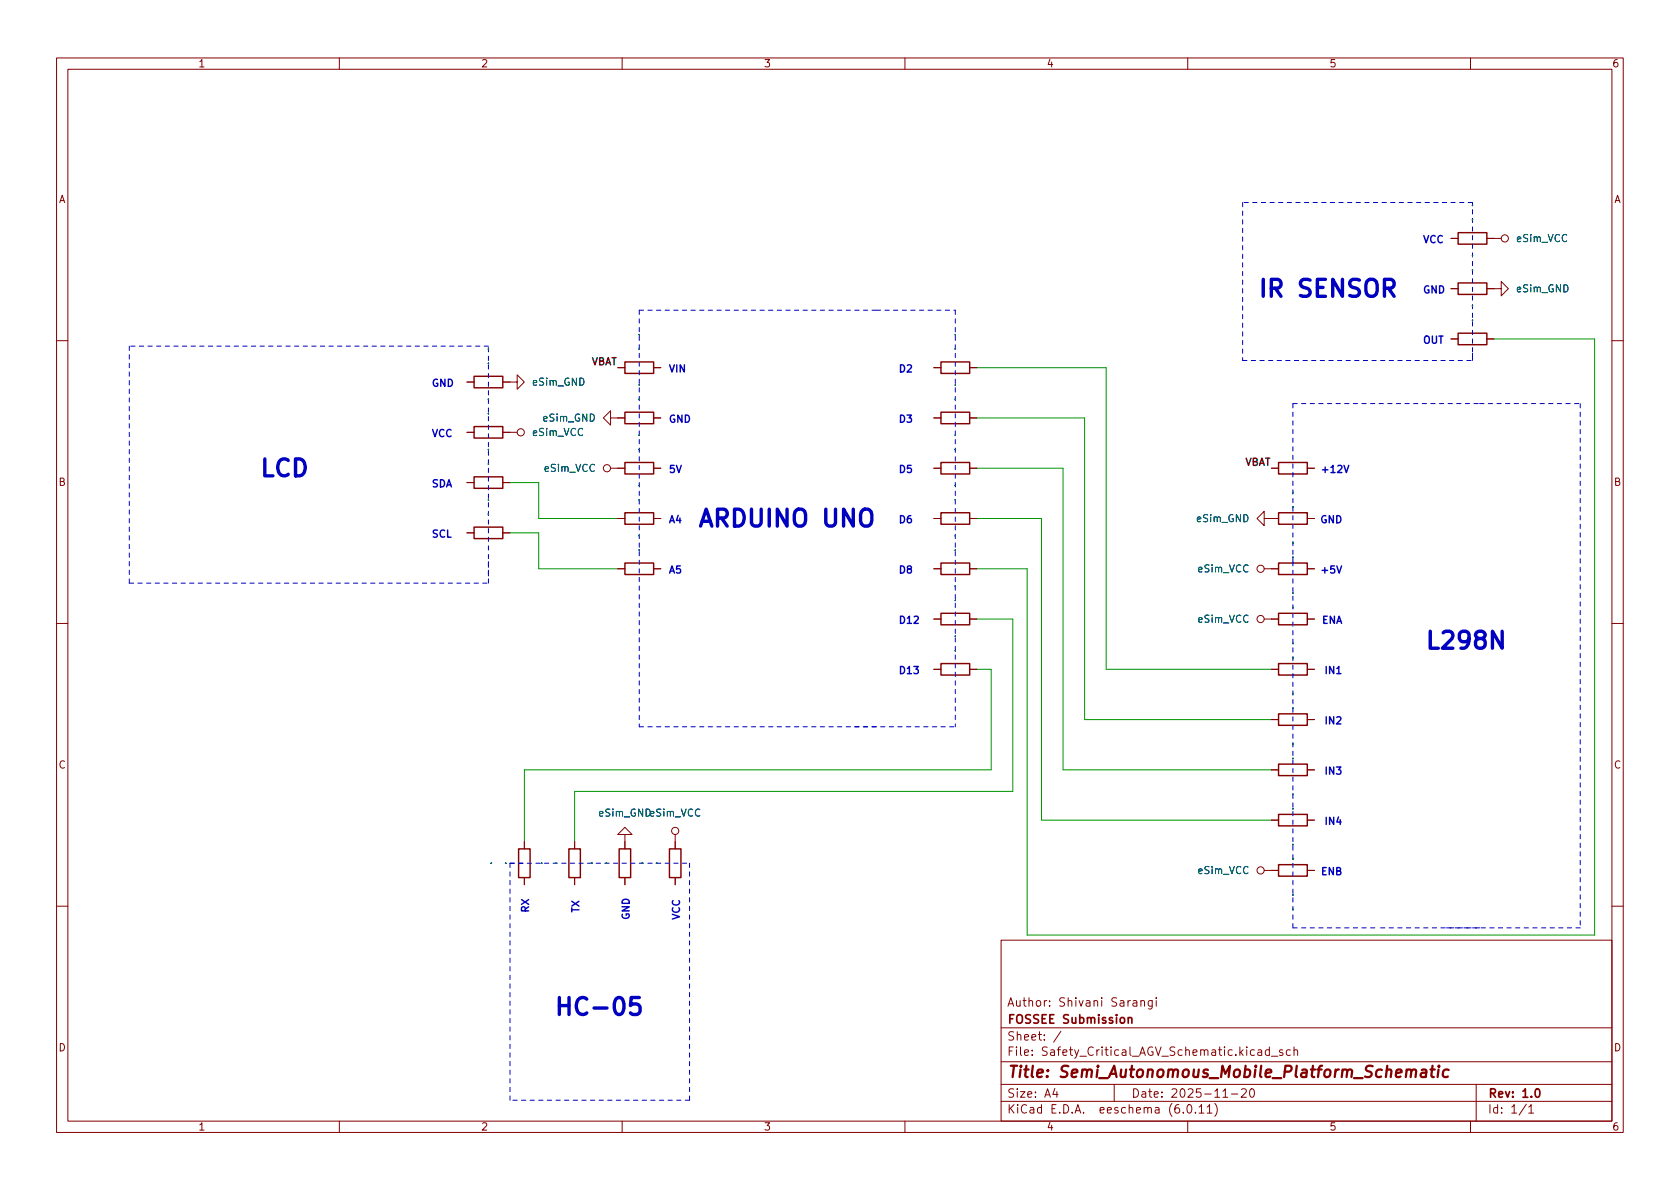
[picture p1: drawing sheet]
<svg xmlns="http://www.w3.org/2000/svg" width="297mm" height="210mm" viewBox="0 0 297 210" stroke-linecap="round" stroke-linejoin="round" font-family="sans-serif">
<g fill="none" stroke="#840000" stroke-width=".18">
<path d="M10 10.2h277v190.1h-277zM12 12.2h273v186.1h-273zM60 10.2v2M110 10.2v2M160 10.2v2M210 10.2v2M260 10.2v2M256.5 59.9h1.3M256.5 51h1.3M256.5 42.2h1.3M262.9 51h2.5v-1.2l1.3 1.2-1.3 1.3v-1.3M262.9 59.9h1.3"/>
<path d="M262.9 42.2h2.5M10 60.2h2M82.5 76.4h1.3M82.5 67.6h1.3M88.9 67.6h2.5v-1.3l1.3 1.3-1.3 1.2v-1.2M88.9 76.4h2.5M107.9 73.9v-1.3l-1.2 1.3 1.2 1.3v-1.3h2.6M109.2 65h1.3M115.6 73.9h1.2M115.6 65h1.2M165.1 73.9h1.3M165.1 65h1.3"/>
<path d="M171.4 73.9h1.3M171.4 65h1.3M285 60.2h2M82.5 94.2h1.3M82.5 85.3h1.3M88.9 94.2h1.3M88.9 85.3h1.3M107.9 82.8h2.6M109.2 91.7h1.3M115.6 91.7h1.2M115.6 82.8h1.2M165.1 91.7h1.3"/>
<path d="M165.1 82.8h1.3M171.4 91.7h1.3M171.4 82.8h1.3M223.5 91.7v-1.3l-1.3 1.3 1.3 1.3v-1.3h2.6M224.8 82.8h1.3M231.1 91.7h1.3M231.1 82.8h1.3M10 110.2h2M109.2 100.6h1.3M115.6 100.6h1.2M165.1 100.6h1.3M165.1 109.5h1.3"/>
<path d="M165.1 118.4h1.3M171.4 100.6h1.3M171.4 109.5h1.3M171.4 118.4h1.3M223.5 100.6h2.6M223.5 109.5h2.6M224.8 118.4h1.3M231.1 100.6h1.3M231.1 109.5h1.3M231.1 118.4h1.3M285 110.2h2M224.8 127.2h1.3"/>
<path d="M224.8 136.1h1.3M231.1 127.2h1.3M231.1 136.1h1.3M92.7 148.8v1.3M92.7 155.2v1.3M101.6 148.8v1.3M101.6 155.2v1.3M110.5 147.6h1.3l-1.3-1.3-1.3 1.3h1.3v2.5M110.5 155.2v1.3M119.4 147.6v2.5M119.4 155.2v1.3M223.5 153.9h2.6"/>
<path d="M224.8 145h1.3M231.1 153.9h1.3M231.1 145h1.3M10 160.2h2M177 166.3h108v32h-108zM185.6 177.8v.1M185.6 177v.1M194.8 176.4v.2M194.8 176.9v1M204.4 176.4v.2M204.4 176.9v1M285 160.2h2"/>
<path d="M60 198.3v2M110 198.3v2M160 198.3v2M177 194.8h108M177 191.8h108M177 187.8h108M177 181.8h108M182.5 186.5v.1M182.5 185.7v.1M184.6 183.8v.1M184.6 183v.1M187.6 182.4l-1.3 1.9"/>
<path d="M197 191.8v3M204.3 195.9h.6v.9M204.9 196.2l-.5 .1a.29 .29 0 0 0-.2 .2 .29 .29 0 0 0 .2 .3h.5M210 198.3v2M214.8 195.1a1.72 1.72 0 0 1 0 2.3M217.7 193.5h1.2M219.5 192.7l.6-.2 .2 .2 .1 .3-1 1h1M221.1 192.7l.2-.2a.81 .81 0 0 1 .6 .7 .81 .81 0 0 1-.3 .8h-.2a.81 .81 0 0 1-.3-1.3zM224.8 186.8h1.1M226.8 185.7l-.4-.1-.2 .2 .1 .3 .5 .1v.4h-.6M228.1 185.7l-.4-.1-.3 .3v.4l.2 .3h.5M228.8 185.8l.2-.2 .4 .1v.9"/>
<path d="M228.8 185.1v1.5M260 198.3v2M261 191.8v6.5M270.3 195.8l.4-.5v1.5M270.3 196.8h.9"/>
<circle cx="266.1" cy="42.2" r=".63"/>
<circle cx="92.1" cy="76.4" r=".63"/>
<circle cx="107.3" cy="82.8" r=".63"/>
<circle cx="222.9" cy="109.5" r=".63"/>
<circle cx="222.9" cy="100.6" r=".63"/>
<circle cx="119.4" cy="146.9" r=".63"/>
<circle cx="222.9" cy="153.9" r=".63"/>
</g>
<path d="M252.9 189.1h.8M253.3 188.5l-.2 1.7v.2l.4 .1M254.3 189.1l-.1 1.4M254.4 188.5l-.1 .1 .1 .1 .1-.1-.1-.1v.2M256.1 189.2a.66 .66 0 0 0-.9 .3l-.1 .6 .1 .3 .2 .1 .6-.1" fill="none" stroke="#840000" stroke-width=".4"/>
<g fill="none" stroke="#840000" stroke-width=".25">
<path d="M257.8 58.9h5.1v2.1h-5.1zM257.8 50h5.1v2.1h-5.1zM257.8 41.1h5.1v2.1h-5.1zM83.8 66.5h5.1v2.1h-5.1zM83.8 75.4h5.1v2.1h-5.1zM110.5 72.9h5.1v2h-5.1zM110.5 64h5.1v2h-5.1zM166.4 72.9h5v2h-5zM166.4 64h5v2h-5zM83.8 93.2h5.1v2h-5.1zM83.8 84.3h5.1v2.1h-5.1zM110.5 90.7h5.1v2h-5.1z"/>
<path d="M110.5 99.6h5.1v2h-5.1zM110.5 81.8h5.1v2h-5.1zM166.4 99.6h5v2h-5zM166.4 81.8h5v2h-5zM166.4 90.7h5v2h-5zM226.1 99.6h5v2h-5zM226.1 90.7h5v2h-5zM226.1 81.8h5v2h-5zM166.4 108.5h5v2h-5zM166.4 117.3h5v2.1h-5zM226.1 108.5h5v2h-5zM226.1 117.3h5v2.1h-5z"/>
<path d="M226.1 126.2h5v2.1h-5zM226.1 135.1h5v2.1h-5zM91.7 150.1h2v5.1h-2zM100.6 150.1h2v5.1h-2zM109.5 150.1h2v5.1h-2zM118.4 150.1h2v5.1h-2zM226.1 152.9h5v2h-5zM226.1 144h5v2h-5z"/>
</g>
<path d="M86.8 152.6h.1" fill="none" stroke="#006464" stroke-width=".18"/>
<path d="M237.6 82.3l.5 1.3 .4-1.3M236.4 100.1l.4 1.2 .4-1.2" fill="none" stroke="#0000c2" stroke-width=".25"/>
<path d="M113 176.4h-1.4l-.1 1.4 .4-.3h.7l.3 .2 .3 .4v.7l-.2 .3-.4 .3h-.7l-.4-.3" fill="none" stroke="#0000c2" stroke-width=".6"/>
<g fill="none" stroke="#0000c2" stroke-width=".18" stroke-dasharray=".8 .8">
<path d="M219.7 35.8v27.9M260.3 35.8h-40.6M113 54.9v73.6M154.9 54.9h-41.9M154.9 54.9h14M168.9 54.9v73.6M22.9 61.2v41.9M86.4 61.2h-63.5M219.7 63.7h40.6M228.6 71.4h33M260.3 62.5v1.2M260.3 63.7v-27.9"/>
<path d="M261.6 71.4h17.8M279.4 71.4v92.7M86.4 99.3v3.8M228.6 99.3v-1.3M228.6 99.3v64.8M228.6 98v-26.6M22.9 103.1h63.5M86.4 101.8v-40.6M113 128.5h41.9M151.1 128.5h17.8M90.2 152.6h31.7M90.2 152.6h2.5"/>
<path d="M121.9 152.6v42M228.6 164.1h15.2M261.6 164.1h-17.8M279.4 164.1h-24.1M90.2 194.6v-42M121.9 194.6h-31.7"/>
</g>
<path d="M264.2 59.9h17.7v105.4h-100.3v-64.7h-8.9M172.7 73.9h19.1v53.3h33M172.7 65h22.9v53.4h29.2M90.2 94.2h5v6.4h14M90.2 85.3h5v6.4h14M172.7 91.7h11.4v53.3h40.7M172.7 82.8h15.3v53.3h36.8M172.7 109.5h6.4v30.4h-77.5v8.9M172.7 118.4h2.6v17.7h-82.6v12.7" fill="none" stroke="#009600" stroke-width=".18"/>
<g font-size="4.2" fill="#0000c2">
<text x="222.2" y="52.5">IR</text>
<text x="229.6" y="52.5">SENSOR</text>
<text x="45.7" y="84.3">LCD</text>
<text x="123.2" y="93.2">ARDUINO UNO</text>
<text x="252" y="114.8">L298N</text>
<text x="97.8" y="179.5">HC-05</text>
</g>
<g font-size="2.8" fill="#840000">
<text x="178" y="191.2">Title:</text>
<text x="187.3" y="191.2">Semi_Autonomous_Mobile_Platform_Schematic</text>
</g>
<g font-size="2.1" fill="#840000">
<text x="178" y="178.5">Author:</text>
<text x="187.2" y="178.5">Shivani</text>
<text x="196.5" y="178.5">Sarangi</text>
<text x="178" y="184.5">Sheet:</text>
<text x="178" y="181.5">FOSSEE Submission</text>
<text x="178" y="187.2">File:</text>
<text x="184.4" y="187.2">Safety_Critical_AGV_Schematic.kicad_sch</text>
<text x="178" y="197.4">KiCad</text>
<text x="178" y="194.6">Size:</text>
<text x="184.7" y="194.6">A4</text>
<text x="185.7" y="197.4">E.D.A.</text>
<text x="194.6" y="197.4">eeschema</text>
<text x="200" y="194.6">Date:</text>
<text x="207" y="197.4">(6.0.11)</text>
<text x="207" y="194.6">2025-11-20</text>
<text x="263" y="194.6">Rev:</text>
<text x="263" y="197.4">Id:</text>
<text x="267.1" y="197.4">1/1</text>
<text x="269.1" y="194.6">1.0</text>
</g>
<g font-size="1.8" fill="#840000">
<text x="35" y="12.3">1</text>
<text x="85" y="12.3">2</text>
<text x="135" y="12.3">3</text>
<text x="185" y="12.3">4</text>
<text x="235" y="12.3">5</text>
<text x="285" y="12.3">6</text>
<text x="10.4" y="36.3">A</text>
<text x="285.4" y="36.3">A</text>
<text x="10.3" y="86.3">B</text>
<text x="285.3" y="86.3">B</text>
<text x="10.3" y="136.3">C</text>
<text x="285.3" y="136.3">C</text>
<text x="10.3" y="186.3">D</text>
<text x="285.3" y="186.3">D</text>
<text x="35" y="200.3">1</text>
<text x="85" y="200.3">2</text>
<text x="135" y="200.3">3</text>
<text x="185" y="200.3">4</text>
<text x="235" y="200.3">5</text>
<text x="285" y="200.3">6</text>
</g>
<g font-size="1.8" fill="#006464">
<text x="260" y="36.8">.</text>
<text x="260" y="39.4">.</text>
<text x="260" y="45.7">.</text>
<text x="268" y="43.2">eSim_VCC</text>
<text x="260" y="48.3">.</text>
<text x="268" y="52.1">eSim_GND</text>
<text x="112.7" y="59.7">.</text>
<text x="168.5" y="59.7">.</text>
<text x="260" y="54.6">.</text>
<text x="260" y="57.2">.</text>
<text x="86" y="62.2">.</text>
<text x="86" y="64.8">.</text>
<text x="112.7" y="62.2">.</text>
<text x="168.5" y="62.2">.</text>
<text x="86" y="71.1">.</text>
<text x="94" y="68.6">eSim_GND</text>
<text x="112.7" y="68.6">.</text>
<text x="112.7" y="71.1">.</text>
<text x="168.5" y="68.6">.</text>
<text x="168.5" y="71.1">.</text>
<text x="86" y="73.7">.</text>
<text x="94" y="77.5">eSim_VCC</text>
<text x="95.8" y="74.9">eSim_GND</text>
<text x="112.7" y="77.5">.</text>
<text x="168.5" y="77.5">.</text>
<text x="86" y="80">.</text>
<text x="86" y="82.6">.</text>
<text x="96.1" y="83.8">eSim_VCC</text>
<text x="112.7" y="80">.</text>
<text x="168.5" y="80">.</text>
<text x="86" y="88.9">.</text>
<text x="112.7" y="86.4">.</text>
<text x="112.7" y="88.9">.</text>
<text x="168.5" y="86.4">.</text>
<text x="168.5" y="88.9">.</text>
<text x="228.2" y="87.6">.</text>
<text x="86" y="91.4">.</text>
<text x="112.7" y="95.3">.</text>
<text x="168.5" y="95.3">.</text>
<text x="211.4" y="92.7">eSim_GND</text>
<text x="228.2" y="90.2">.</text>
<text x="112.7" y="97.8">.</text>
<text x="168.5" y="97.8">.</text>
<text x="211.6" y="101.6">eSim_VCC</text>
<text x="228.2" y="99.1">.</text>
<text x="228.2" y="96.5">.</text>
<text x="168.5" y="104.1">.</text>
<text x="168.5" y="106.7">.</text>
<text x="228.2" y="108">.</text>
<text x="228.2" y="105.4">.</text>
<text x="168.5" y="113">.</text>
<text x="211.6" y="110.5">eSim_VCC</text>
<text x="168.5" y="115.6">.</text>
<text x="228.2" y="116.8">.</text>
<text x="228.2" y="114.3">.</text>
<text x="228.2" y="125.7">.</text>
<text x="228.2" y="123.2">.</text>
<text x="228.2" y="134.6">.</text>
<text x="228.2" y="132.1">.</text>
<text x="228.2" y="143.5">.</text>
<text x="228.2" y="141">.</text>
<text x="105.7" y="144.8">eSim_GNDeSim_VCC</text>
<text x="228.2" y="149.9">.</text>
<text x="89.9" y="153" transform="rotate(-90 89.9 153)">.</text>
<text x="96.3" y="153" transform="rotate(-90 96.3 153)">.</text>
<text x="98.8" y="153" transform="rotate(-90 98.8 153)">.</text>
<text x="105.2" y="153" transform="rotate(-90 105.2 153)">.</text>
<text x="107.7" y="153" transform="rotate(-90 107.7 153)">.</text>
<text x="114.1" y="153" transform="rotate(-90 114.1 153)">.</text>
<text x="116.6" y="153" transform="rotate(-90 116.6 153)">.</text>
<text x="211.6" y="154.9">eSim_VCC</text>
<text x="228.2" y="152.4">.</text>
<text x="228.2" y="161.3">.</text>
<text x="228.2" y="158.8">.</text>
</g>
<g font-size="1.8" fill="#0000c2">
<text x="251.5" y="43">VCC</text>
<text x="251.5" y="51.9">GND</text>
<text x="118.1" y="65.8">VIN</text>
<text x="158.7" y="65.8">D2</text>
<text x="251.5" y="60.8">OUT</text>
<text x="76.2" y="68.4">GND</text>
<text x="76.2" y="77.3">VCC</text>
<text x="118.1" y="74.7">GND</text>
<text x="158.7" y="74.7">D3</text>
<text x="118.1" y="83.6">5V</text>
<text x="158.7" y="83.6">D5</text>
<text x="233.4" y="83.6">+12V</text>
<text x="76.2" y="86.2">SDA</text>
<text x="76.2" y="95.1">SCL</text>
<text x="118.1" y="92.5">A4</text>
<text x="158.7" y="92.5">D6</text>
<text x="233.4" y="92.5">GND</text>
<text x="118.1" y="101.4">A5</text>
<text x="158.7" y="101.4">D8</text>
<text x="233.4" y="101.4">+5V</text>
<text x="158.7" y="110.3">D12</text>
<text x="233.7" y="110.3">ENA</text>
<text x="158.7" y="119.2">D13</text>
<text x="234.1" y="119.2">IN1</text>
<text x="234.1" y="128.1">IN2</text>
<text x="234.1" y="137">IN3</text>
<text x="234.1" y="145.9">IN4</text>
<text x="233.5" y="154.7">ENB</text>
<text x="93.5" y="161.5" transform="rotate(-90 93.5 161.5)">RX</text>
<text x="102.4" y="161.5" transform="rotate(-90 102.4 161.5)">TX</text>
<text x="111.3" y="162.8" transform="rotate(-90 111.3 162.8)">GND</text>
<text x="120.2" y="162.8" transform="rotate(-90 120.2 162.8)">VCC</text>
</g>
<g font-size="1.8" fill="#0f0f0f">
<text x="104.6" y="64.6">VBAT</text>
<text x="220.1" y="82.4">VBAT</text>
</g>
</svg>
